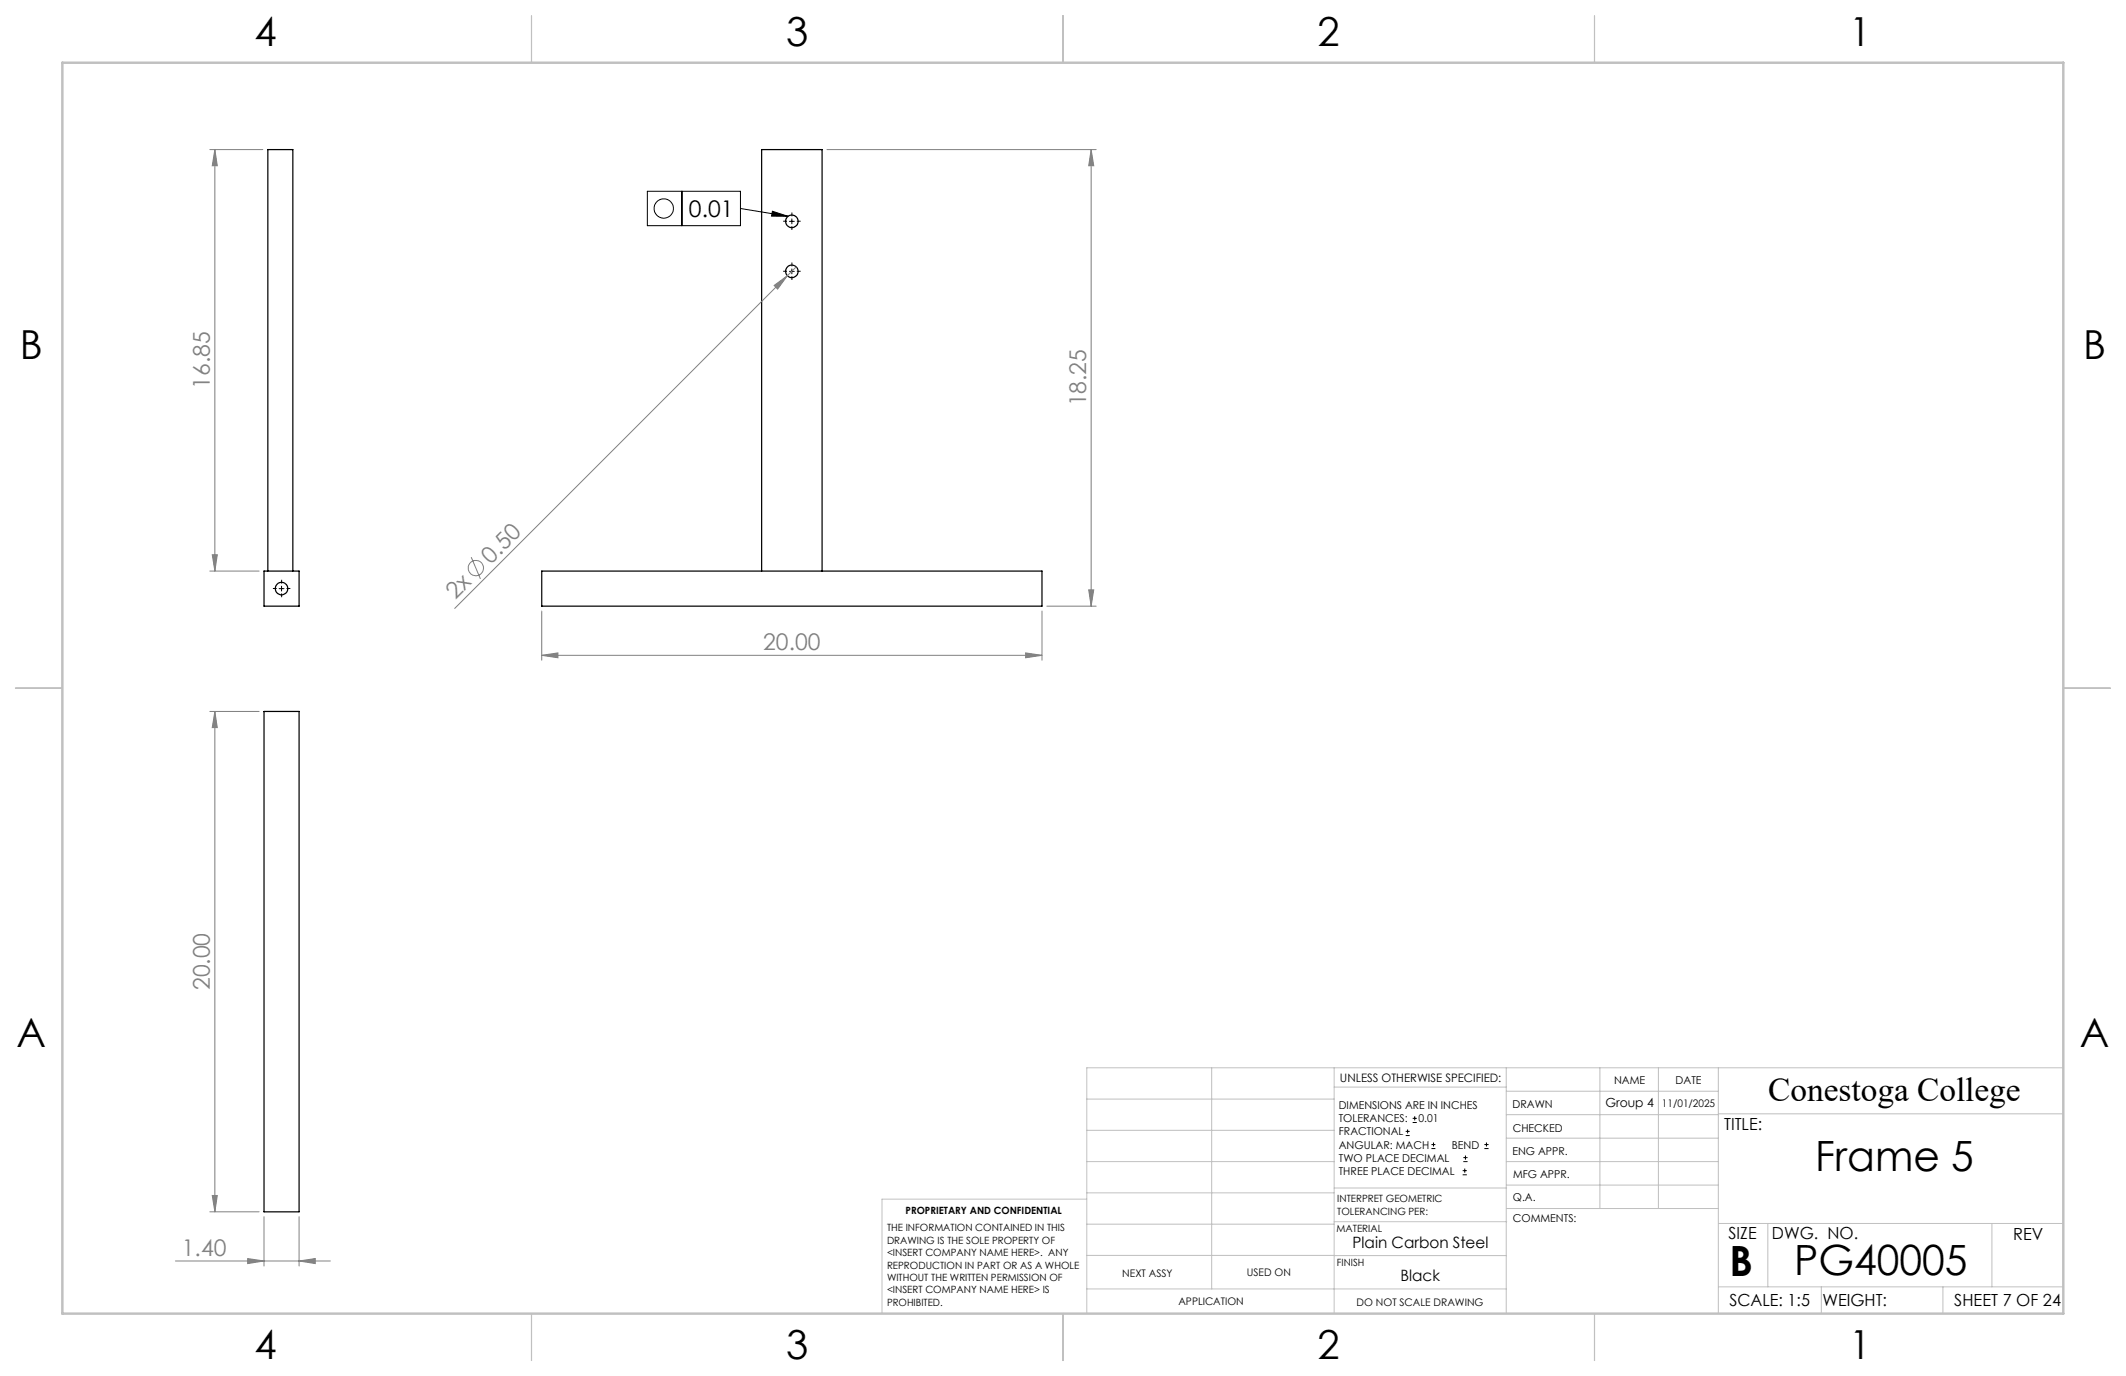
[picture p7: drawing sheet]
<svg xmlns="http://www.w3.org/2000/svg" width="432mm" height="279mm" viewBox="0 0 432 279" stroke-linecap="round" stroke-linejoin="round" font-family="sans-serif">
<g fill="none" stroke="#000" stroke-width=".25">
<path d="M53.6 116h7.1v7.1h-7.1zM54.4 116v-85.6h5.1v85.6M110 116h101.6v7.1h-101.6zM154.7 116v-85.6h12.3v85.6M53.6 144.5h7.1v101.6h-7.1z"/>
<circle cx="160.8" cy="55.1" r="1.26"/>
<circle cx="160.8" cy="44.9" r="1.26"/>
<circle cx="57.2" cy="119.5" r="1.27"/>
</g>
<g fill="none" stroke="#808080" stroke-width=".2">
<path d="M42.6 30.4h10.8M43.6 30.4l.5 3.3h-1zM43.6 30.4v85.6M168 30.4h54.6M221.6 30.4l.5 3.3h-1zM221.6 30.4v92.7M157.2 58l2.7-2-2 2.7zM161.7 54.2l-69.3 69.3M42.6 116h10M43.1 112.6h1l-.5 3.4zM95.7 113.1l1.9 4.4M221.1 119.8h1l-.5 3.3z"/>
<path d="M110 133.1l3.3-.5v1zM110 124.1v10M110 133.1h101.6M208.3 132.6l3.3 .5-3.3 .5zM211.6 124.1v10M212.6 123.1h10M42.6 144.5h10M43.6 144.5l.5 3.2h-1zM43.6 144.5v101.6M35.6 256h31.5M42.6 246.1h10M43.1 242.7h1l-.5 3.4z"/>
<path d="M50.3 255.6l3.3 .4-3.3 .6zM53.6 247.1v10M60.7 256l3.3-.4v1zM60.7 247.1v10"/>
<circle cx="96.6" cy="115.3" r="1.57"/>
</g>
<g fill="none" stroke="#000" stroke-width=".2">
<path d="M131.5 38.8h18.9v7h-18.9zM138.5 38.8v7M150.4 42.3l9.7 1.6M156.9 42.9l3.2 1h-3.4zM160.3 55.1h1M160.3 44.9h1M160.8 44.4v1M160.8 54.6v1M56.7 119.5h1M57.2 119v1M285.5 230.6h.8M285.5 229.7h.8"/>
<path d="M285.9 229.3v.9M286.9 227.9h.9M286.9 227.1h.9M287.3 226.7v.8M290.7 233.2h.8M290.7 232.4h.8M291.1 232v.8M297.1 238.5h.8M297.1 237.7h.8M297.2 235.9h.9M297.2 235.1h.9M297.5 237.3v.8"/>
<path d="M297.6 234.6v.9M301.5 233.2h.8M301.5 232.4h.8M301.9 232v.8"/>
<circle cx="134.8" cy="42.3" r="1.96"/>
</g>
<path d="M159.8 55.1h-.7M159.8 44.9h-.7M160.8 54.1v-.8M160.8 56.1v.8M160.8 43.9v-.7M160.8 45.9v.8M161.8 55.1h.8M161.8 44.9h.8M56.2 119.5h-.8M57.2 118.5v-.8M58.2 119.5h.8M57.2 120.5v.8" fill="none" stroke="#000" stroke-width=".2" stroke-dasharray="15.2 1.3 1.3 1.3" stroke-linecap="butt"/>
<g fill="none" stroke="#c0c0c0" stroke-width=".2">
<path d="M246.1 216.8v44.9M271 216.8v49.9M305.9 216.8v49.9M324.9 216.8v28.6M336.8 216.8v28.6M349 216.8v49.9M419.1 216.8h-198.4v49.9M220.7 235.9h50.3M220.7 229.5h50.3M220.7 223.2h50.3M271 220.7h34.9M305.9 231.1h43.1"/>
<path d="M305.9 226.3h43.1M305.9 221.6h43.1M305.9 235.9h43.1M349 226.2h70.1M220.7 248.6h50.3M220.7 242.2h50.3M220.7 254.9h50.3M220.7 243.5h-41.6v23.2M271 255h34.9M271 248.1h35M271 241.2h35M305.9 240.6h43.1"/>
<path d="M306 245.4h43M349 248.4h70.1M359.1 248.4v12.9M404.6 248.4v12.9M220.7 261.7h85.2M349 261.3h70.1M369.9 261.3v5.4M394.6 261.3v5.4"/>
</g>
<path d="M107.9 3.2v9.5M215.9 3.2v9.5M323.8 3.2v9.5M3.1 139.7h9.6M419.1 139.7h9.5M107.9 266.7v9.6M215.9 266.7v9.6M323.8 266.7v9.6" fill="none" stroke="#c0c0c0" stroke-width=".25"/>
<path d="M12.7 12.7h406.4v254h-406.4z" fill="none" stroke="#c0c0c0" stroke-width=".5"/>
<path d="M156.9 42.9l3.2 1h-3.4z" fill="#000"/>
<g fill="#808080">
<path d="M157.2 58l2.7-2-2 2.7z"/>
<path d="M110 133.1l3.3-.5v1zM208.3 132.6l3.3 .5-3.3 .5zM50.3 255.6l3.3 .4-3.3 .6zM60.7 256l3.3-.4v1z"/>
<path d="M43.6 30.4l.5 3.3h-1zM43.1 112.6h1l-.5 3.4zM221.6 30.4l.5 3.3h-1zM221.1 119.8h1l-.5 3.3zM43.6 144.5l.5 3.2h-1zM43.1 242.7h1l-.5 3.4z"/>
</g>
<g font-size="8.5">
<text x="368.6" y="237.7">Frame 5</text>
<text x="351.3" y="259">B</text>
<text x="364.4" y="258.9">PG40005</text>
</g>
<g font-size="8.1">
<text x="51.7" y="9.3">4</text>
<text x="159.7" y="9.3">3</text>
<text x="267.6" y="9.3">2</text>
<text x="375.6" y="9.3">1</text>
<text x="4" y="72.8">B</text>
<text x="423.1" y="72.8">B</text>
<text x="3.3" y="212.5">A</text>
<text x="422.4" y="212.5">A</text>
<text x="51.7" y="276">4</text>
<text x="159.7" y="276">3</text>
<text x="267.6" y="276">2</text>
<text x="375.6" y="276">1</text>
</g>
<text font-size="6.9" x="359.1" y="223.6">Conestoga College</text>
<text font-size="4.7" x="139.9" y="44.1">0.01</text>
<g font-size="4.7" fill="#808080">
<text x="42.6" y="79" transform="rotate(-90 42.6 79)">16.85</text>
<text x="220.6" y="82.5" transform="rotate(-90 220.6 82.5)">18.25</text>
<text x="99.7" y="114.7" transform="rotate(-45 99.7 114.7)">0.50</text>
<text x="92.5" y="121.9" transform="rotate(-45 92.5 121.9)">2x</text>
<text x="155" y="132">20.00</text>
<text x="42.6" y="201.1" transform="rotate(-90 42.6 201.1)">20.00</text>
<text x="36.9" y="255">1.40</text>
</g>
<g font-size="3.4">
<text x="350.2" y="229.5">TITLE:</text>
<text x="351.1" y="251.6">SIZE</text>
<text x="359.9" y="251.6">DWG. NO.</text>
<text x="408.9" y="251.7">REV</text>
<text x="351.2" y="265.2">SCALE: 1:5</text>
<text x="370.1" y="265.3">WEIGHT:</text>
<text x="396.9" y="265.2">SHEET 7 OF 24</text>
</g>
<g font-size="3.2">
<text x="274.7" y="253.3">Plain Carbon Steel</text>
<text x="284.4" y="260.1">Black</text>
</g>
<text font-size="2.5" x="326.1" y="224.8">Group 4</text>
<text font-size="2.4" x="272.2" y="219.7">UNLESS OTHERWISE SPECIFIED:</text>
<g font-size="2.2">
<text x="327.8" y="220.1">NAME</text>
<text x="340.3" y="220.2">DATE</text>
<text x="271.9" y="225.3">DIMENSIONS ARE IN INCHES</text>
<text x="271.9" y="227.9">TOLERANCES:</text>
<text x="288.1" y="227.9">0.01</text>
<text x="307.2" y="224.9">DRAWN</text>
<text x="271.9" y="230.6">FRACTIONAL</text>
<text x="271.9" y="233.2">ANGULAR: MACH</text>
<text x="294.9" y="233.2">BEND</text>
<text x="307.3" y="229.8">CHECKED</text>
<text x="271.9" y="235.9">TWO PLACE DECIMAL</text>
<text x="271.9" y="238.5">THREE PLACE DECIMAL</text>
<text x="307.2" y="234.4">ENG APPR.</text>
<text x="307.3" y="239.2">MFG APPR.</text>
<text x="307.3" y="243.9">Q.A.</text>
<text x="307.3" y="248.1">COMMENTS:</text>
</g>
<g font-size="2.1">
<text x="337.6" y="224.9">11/01/2025</text>
<text x="227.9" y="259.2">NEXT ASSY</text>
<text x="253.3" y="259.2">USED ON</text>
<text x="239.3" y="265">APPLICATION</text>
<text x="275.5" y="265.1">DO NOT SCALE DRAWING</text>
</g>
<g font-size="2">
<text x="271.6" y="244.1">INTERPRET GEOMETRIC</text>
<text x="180.2" y="250">THE INFORMATION CONTAINED IN THIS</text>
<text x="183.9" y="246.4">PROPRIETARY AND CONFIDENTIAL</text>
<text x="271.5" y="250.2">MATERIAL</text>
<text x="271.6" y="246.6">TOLERANCING PER:</text>
<text x="180.2" y="252.5">DRAWING IS THE SOLE PROPERTY OF</text>
<text x="180.2" y="255.1">&lt;INSERT COMPANY NAME HERE&gt;. ANY</text>
<text x="180.2" y="257.6">REPRODUCTION IN PART OR AS A WHOLE</text>
<text x="271.5" y="257">FINISH</text>
<text x="180.2" y="260.1">WITHOUT THE WRITTEN PERMISSION OF</text>
<text x="180.2" y="262.6">&lt;INSERT COMPANY NAME HERE&gt; IS</text>
<text x="180.2" y="265.2">PROHIBITED.</text>
</g>
</svg>
